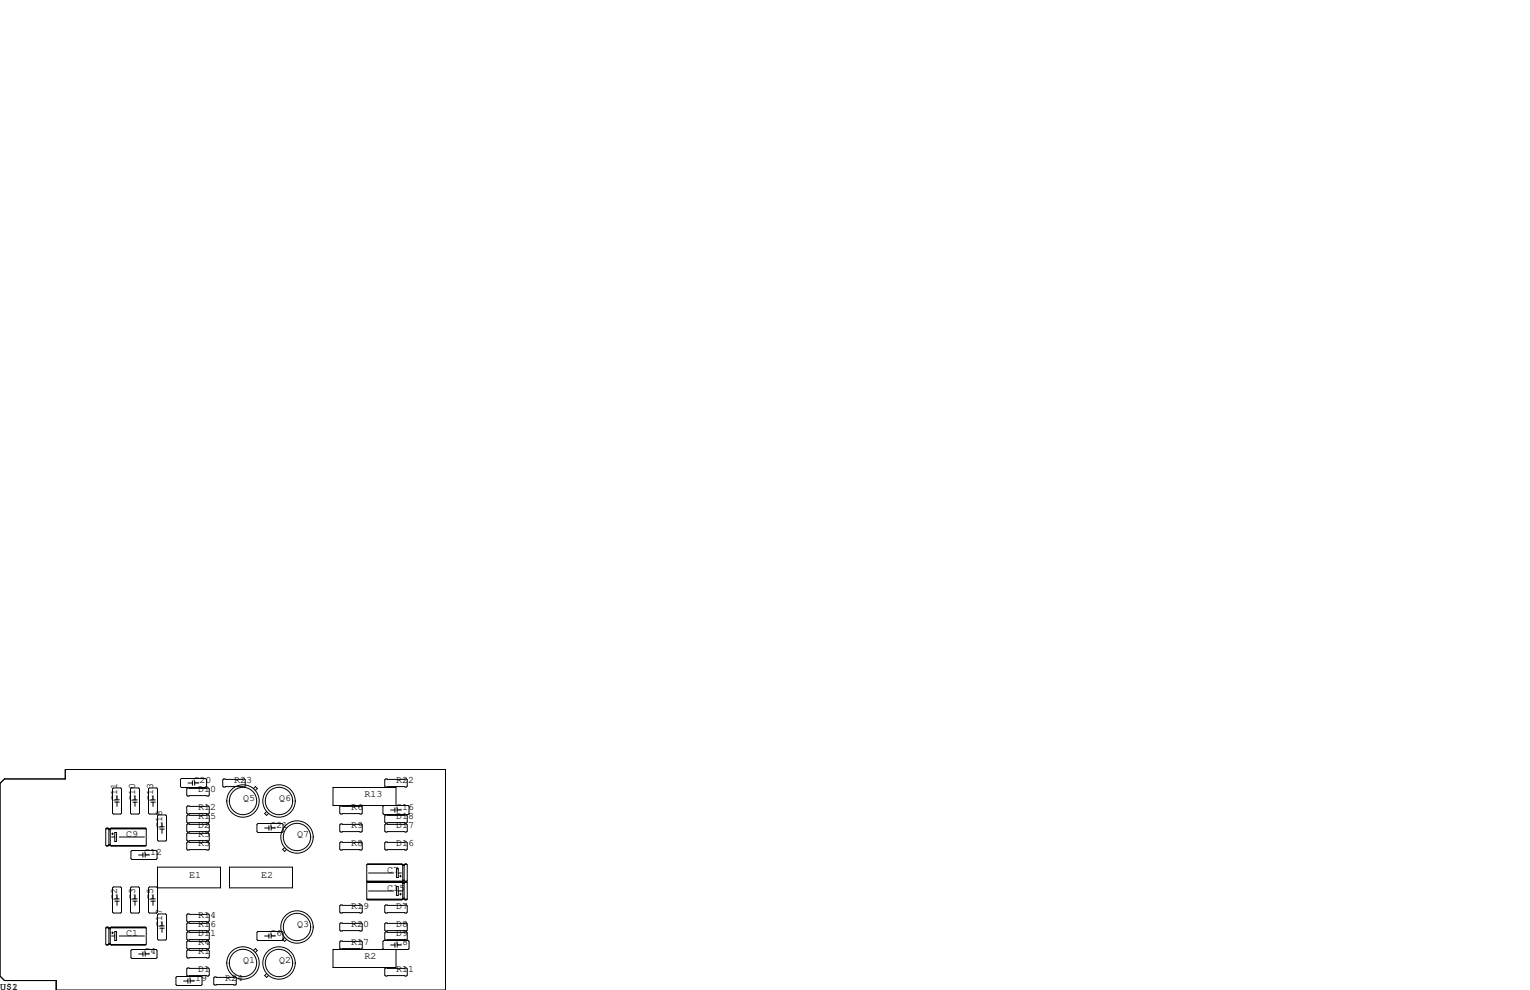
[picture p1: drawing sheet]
<svg xmlns="http://www.w3.org/2000/svg" width="432mm" height="279mm" viewBox="0 0 432 279" stroke-linecap="round" stroke-linejoin="round" font-family="sans-serif">
<g fill="none" stroke="#000" stroke-width=".28">
<path d="M1.3 219.8h17.1v-2.6h107.3v62.2h-109.8v-2.7h-14.6l-1.3-1.2v-54.4zM50.9 220l.3-.3h6.8l.3 .3v2l-.3 .2h-6.8l-.3-.2zM63.1 219.8h5.9l.2 .3v1.8l-.2 .2h-5.9l-.2-.2v-1.8zM108.8 219.8h5.9l.2 .3v1.8l-.2 .2h-5.9l-.2-.2v-1.8zM29.8 233.9h11.5M29.8 233.9v4.6l.3 .3M29.8 233.9l.3-.2h.4l.2 .2v4.6M30 238.6h.6M30.1 233.8h.4M30.5 238.7l-.4 .1M30.7 234.2h.4M30.7 238.5l-.2 .3h-.4"/>
<path d="M30.7 238.5h.4M30.7 238.4h.4M30.9 234.1h.1M31.1 238.5l.3 .3M31.2 238.6h9.9M31.4 233.8h9.6M31.5 236.2h.9M31.5 235.3h.5M31.8 235.1v.5M32 222.4h2l.3 .2v6.9l-.3 .2h-2l-.2-.2v-6.9zM32.4 234.9h.5v2.6h-.5zM32.4 226.4h1.3"/>
<path d="M32.4 225.7h1.3M33 224.5v1.2M33 226.4v1.2M33.7 236.2h7.1M37.1 222.4h2l.3 .2v6.9l-.3 .2h-2l-.3-.2v-6.9zM37.5 225.8h1.2M37.5 226.4h1.2M38.1 224.5v1.3M38.1 226.4v1.2M41 238.7l-9.6 .1M41.3 233.9l-.3-.2h-9.6l-.3 .2v4.6M41.3 233.9v4.6l-.3 .3h-9.6"/>
<path d="M42.2 222.4h2l.3 .2v6.9l-.3 .2h-2l-.3-.2v-6.9zM42.5 225.8h1.3M42.5 226.4h1.3M43.2 224.5v1.3M43.2 226.4v1.2M44.7 230h2l.3 .3v6.8l-.3 .3h-2l-.2-.3v-6.8zM45.1 234h1.3M45.1 233.3h1.3M45.7 232.2v1.1M45.7 234v1.2M53 227.5h5.8l.3 .2v1.8l-.3 .2h-5.8l-.3-.2v-1.8zM53 235.1h5.8l.3 .2v1.8l-.3 .3h-5.8l-.3-.3v-1.8z"/>
<path d="M53 230h5.8l.3 .3v1.7l-.3 .3h-5.8l-.3-.3v-1.7zM53 222.4h5.8l.3 .2v1.8l-.3 .3h-5.8l-.3-.3v-1.8zM53 232.5h5.8l.3 .3v1.8l-.3 .2h-5.8l-.3-.2v-1.8zM53 237.6h5.8l.3 .3v1.7l-.3 .3h-5.8l-.3-.3v-1.7zM53.1 221h1.2M54.3 220.3v1.3M54.9 221h1.2M54.9 220.3v1.3M71.6 222.5l.5-.5 .5 .5-.5 .6M72.5 232.7l.3-.3h6.8l.3 .3v2l-.3 .2h-6.8l-.3-.2zM74.7 233.7h1.2M75.2 229.1l-.5 .5 .5 .5 .6-.5"/>
<path d="M75.9 233v1.3M76.5 233v1.3M76.5 233.7h1.2M80.3 239.2l-.5 .6 .5 .5 .5-.5M96.1 227.5h5.9l.2 .2v1.8l-.2 .2h-5.9l-.2-.2v-1.8zM96.1 232.5h5.9l.2 .3v1.8l-.2 .2h-5.9l-.2-.2v-1.8zM96.1 237.6h5.9l.2 .3v1.7l-.2 .3h-5.9l-.2-.3v-1.7zM108.3 227.3l-.2 .3v2l.2 .3h6.9l.2-.3v-2l-.2-.3h-21.2v-5.1h17.8v5.1M108.8 230h5.9l.2 .3v1.7l-.2 .3h-5.9l-.2-.3v-1.7zM108.8 237.6h5.9l.2 .3v1.7l-.2 .3h-5.9l-.2-.3v-1.7zM108.8 232.5h5.9l.2 .3v1.8l-.2 .2h-5.9l-.2-.2v-1.8zM110.2 228.6h1.3"/>
<path d="M111.5 228v1.2M112.1 228v1.2M112.1 228.6h1.2M32 250.3h2l.3 .3v6.8l-.3 .3h-2l-.2-.3v-6.8zM32.4 253.7h1.3M32.4 254.3h1.3M33 252.5v1.2M33 254.3v1.2M36.8 250.6l.3-.3h2l.3 .3v6.8l-.3 .3h-2l-.3-.3zM37 240.3l.2-.3h6.9l.2 .3v2l-.2 .3h-6.9l-.2-.3zM37.5 253.7h1.2M37.5 254.3h1.2"/>
<path d="M38.1 252.5v1.2M38.1 254.3v1.2M39.1 241.3h1.2M40.3 240.7v1.2M41 240.7v1.2M41 241.3h1.2M42.5 253.7h1.3M42.5 254.3h1.3M43.2 252.5v1.2M43.2 254.3v1.2M44.5 258.2l.2-.3h2l.3 .3v6.8l-.3 .3h-2l-.2-.3zM44.5 244.7h17.7v5.9h-17.7l-.3-.3h-2l-.3 .3v6.8l.3 .3h2l.3-.3z"/>
<path d="M52.7 258.2l.3-.3h5.8l.3 .3v1.8l-.3 .2h-5.8l-.3-.2zM64.8 244.7h17.8v5.9h-17.8zM95.9 255.7l.2-.3h5.9l.2 .3v1.7l-.2 .3h-5.9l-.2-.3zM103.5 253.7h11.4M103.5 248.7l.3 .2M103.5 248.7h11.4M103.6 244h9.9M103.6 249h9.9M103.8 248.9h9.6M103.8 248.8h9.6M103.8 248.9l-.3 .3v4.5M103.8 253.9h9.6"/>
<path d="M104 246.4h7.1M104 251.5h7.1M108.6 255.7l.2-.3h5.9l.2 .3v1.7l-.2 .3h-5.9l-.2-.3zM111.9 245.1h.5v2.5h-.5zM111.9 250.2h.5v2.5h-.5zM112.4 246.4h.9M112.4 251.5h.9M112.8 247.3h.5M112.8 252.3h.5M113 247v.5M113 252.1v.5M113.4 243.8h-9.6l-.3 .3v4.6"/>
<path d="M113.4 243.8l.3 .3M113.4 243.8l-9.6 .1M113.4 248.9l-9.6 .1M113.4 248.9l.3 .3M113.7 244.1v4.6l-.3 .2M113.7 249.2v4.5l-.3 .3h-9.6l-.3-.3M113.7 248.4h.3M113.7 244.1h.3M113.7 244.2h.3M113.7 253.5h.3M113.7 249.2h.3M113.7 249.3h.3"/>
<path d="M113.8 248.5h.1M113.8 253.6h.1M114 244.1v4.6l.3 .2M114 249.2v4.5l.3 .3h.4l.2-.3M114.2 244h.6M114.2 249h.6M114.3 248.9h.4M114.3 248.8h.4M114.3 253.9h.4M114.3 248.9l-.3 .3M114.7 243.8l.2 .3v4.6M114.7 248.9l.2 .3v4.5"/>
<path d="M114.7 243.8h-.4l-.3 .3M114.7 243.8l-.4 .1M114.7 248.9l-.4 .1M114.9 248.7l-.2 .2M29.8 261.9l.3-.3h.4l.2 .3v4.5M29.8 261.9l.2 4.7M29.8 261.9h11.5M30 266.6l.1 .1M30 266.6h.6M30.1 261.7h.4M30.5 266.6l-.4 .1M30.7 262.1h.4"/>
<path d="M30.7 266.4l-.2 .3h-.4M30.7 266.4h.4M30.7 266.3h.4M30.9 262h.1M31.1 266.4l.1 .2M31.2 266.6h9.9M31.2 266.6l.2 .1M31.4 261.7h9.6M31.5 264.2h.9M31.5 263.3h.5M31.8 263v.5M32.4 262.9h.5v2.5h-.5z"/>
<path d="M33.7 264.2h7.1M37 268.2l.2-.2h6.9l.2 .2v2.1l-.2 .2h-6.9l-.2-.2zM39.1 269.2h1.2M40.3 268.6v1.3M41 269.2h1.2M41 268.6v1.3M41 266.6l-9.6 .1M41.3 261.9l-.3-.3h-9.6l-.3 .3v4.5M41.3 261.9v4.5l-.3 .3h-9.6M45.1 261.3h1.3M45.1 262h1.3M45.7 260.1v1.2"/>
<path d="M45.7 262v1.1M49.7 275.8l.2-.2h6.9l.2 .2v2.1l-.2 .2h-6.9l-.2-.2zM51.8 276.9h1.2M52.7 263.3l.3-.3h5.8l.3 .3v1.7l-.3 .3h-5.8l-.3-.3zM52.7 268.4l.3-.3h5.8l.3 .3v1.7l-.3 .3h-5.8l-.3-.3zM52.7 260.7l.3-.2h5.8l.3 .2v1.8l-.3 .3h-5.8l-.3-.3zM52.7 265.8l.3-.2h5.8l.3 .2v1.8l-.3 .2h-5.8l-.3-.2zM52.7 273.4l.3-.2h5.8l.3 .2v1.8l-.3 .3h-5.8l-.3-.3zM53 276.2v1.3M53.7 276.9h1.2M53.7 276.2v1.3M60.3 276l.3-.3h5.8l.3 .3v1.7l-.3 .3h-5.8l-.3-.3z"/>
<path d="M71.6 268.2l.5-.5 .5 .5-.5 .6M72.5 263.1l.3-.2h6.8l.3 .2v2.1l-.3 .2h-6.8l-.3-.2zM74.7 264.2h1.2M75.2 274.8l-.5 .5 .5 .5 .6-.5M75.9 263.5v1.3M76.5 264.2h1.2M76.5 263.5v1.3M80.3 264.6l-.5 .6 .5 .5 .5-.5M95.9 260.7l.2-.2h5.9l.2 .2v1.8l-.2 .3h-5.9l-.2-.3zM95.9 265.8l.2-.2h5.9l.2 .2v1.8l-.2 .2h-5.9l-.2-.2zM108.3 268l-.2-.3v-2l.2-.3h6.9l.2 .3v2l-.2 .3h-21.2v5h17.8v-5M108.6 263.3l.2-.3h5.9l.2 .3v1.7l-.2 .3h-5.9l-.2-.3z"/>
<path d="M108.6 273.4l.2-.2h5.9l.2 .2v1.8l-.2 .3h-5.9l-.2-.3zM108.6 260.7l.2-.2h5.9l.2 .2v1.8l-.2 .3h-5.9l-.2-.3zM110.2 266.7h1.3M111.5 266.1v1.2M112.1 266.7h1.2M112.1 266.1v1.2"/>
<circle cx="68.6" cy="226.1" r="4.6"/>
<circle cx="68.6" cy="226.1" r="3.9"/>
<circle cx="78.7" cy="226.1" r="3.9"/>
<circle cx="78.7" cy="226.1" r="4.6"/>
<circle cx="83.8" cy="236.2" r="3.9"/>
<circle cx="83.8" cy="236.2" r="4.6"/>
<circle cx="68.6" cy="271.8" r="3.9"/>
<circle cx="68.6" cy="271.8" r="4.6"/>
<circle cx="78.7" cy="271.8" r="4.6"/>
<circle cx="78.7" cy="271.8" r="3.9"/>
<circle cx="83.8" cy="261.6" r="4.6"/>
<circle cx="83.8" cy="261.6" r="3.9"/>
</g>
<g font-size="2.8">
<text x="54.6" y="221">C20</text>
<text x="66" y="221">R23</text>
<text x="111.8" y="221">R22</text>
<text x="33" y="226.1" transform="rotate(-90 33 226.1)">C11</text>
<text x="38.1" y="226.1" transform="rotate(-90 38.1 226.1)">C10</text>
<text x="43.2" y="226.1" transform="rotate(-90 43.2 226.1)">C13</text>
<text x="55.9" y="223.5">D10</text>
<text x="68.6" y="226.1">Q5</text>
<text x="78.7" y="226.1">Q6</text>
<text x="102.9" y="224.8">R13</text>
<text x="45.7" y="233.7" transform="rotate(-90 45.7 233.7)">C18</text>
<text x="55.9" y="233.7">D2</text>
<text x="55.9" y="228.6">R12</text>
<text x="55.9" y="231.1">R15</text>
<text x="76.2" y="233.7">C21</text>
<text x="99.1" y="228.6">R6</text>
<text x="99.1" y="233.7">R9</text>
<text x="111.8" y="228.6">C16</text>
<text x="111.8" y="231.1">D18</text>
<text x="111.8" y="233.7">D17</text>
<text x="35.6" y="236.2">C9</text>
<text x="55.9" y="238.8">R3</text>
<text x="55.9" y="236.2">R5</text>
<text x="83.8" y="236.2">Q7</text>
<text x="99.1" y="238.8">R8</text>
<text x="111.8" y="238.8">D16</text>
<text x="40.6" y="241.3">C12</text>
<text x="53.3" y="247.6">E1</text>
<text x="73.7" y="247.6">E2</text>
<text x="109.2" y="246.4">C7</text>
<text x="109.2" y="251.5">C15</text>
<text x="33" y="254" transform="rotate(-90 33 254)">C2</text>
<text x="38.1" y="254" transform="rotate(-90 38.1 254)">C3</text>
<text x="43.2" y="254" transform="rotate(-90 43.2 254)">C5</text>
<text x="99.1" y="256.5">R19</text>
<text x="111.8" y="256.5">D7</text>
<text x="45.7" y="261.6" transform="rotate(-90 45.7 261.6)">C17</text>
<text x="55.9" y="261.6">R16</text>
<text x="55.9" y="259.1">R14</text>
<text x="83.8" y="261.6">Q3</text>
<text x="99.1" y="261.6">R20</text>
<text x="111.8" y="261.6">D8</text>
<text x="35.6" y="264.2">C1</text>
<text x="40.6" y="269.2">C4</text>
<text x="55.9" y="269.2">R1</text>
<text x="55.9" y="266.7">R4</text>
<text x="55.9" y="264.2">D11</text>
<text x="76.2" y="264.2">C6</text>
<text x="99.1" y="266.7">R17</text>
<text x="111.8" y="264.2">D9</text>
<text x="111.8" y="266.7">C8</text>
<text x="55.9" y="274.3">D1</text>
<text x="68.6" y="271.8">Q1</text>
<text x="78.7" y="271.8">Q2</text>
<text x="102.9" y="270.5">R2</text>
<text x="111.8" y="274.3">R11</text>
<text x="0" y="279.4">U$1</text>
<text x="3.4" y="279.4">2</text>
<text x="53.3" y="276.9">C19</text>
<text x="63.5" y="276.9">R24</text>
</g>
</svg>
